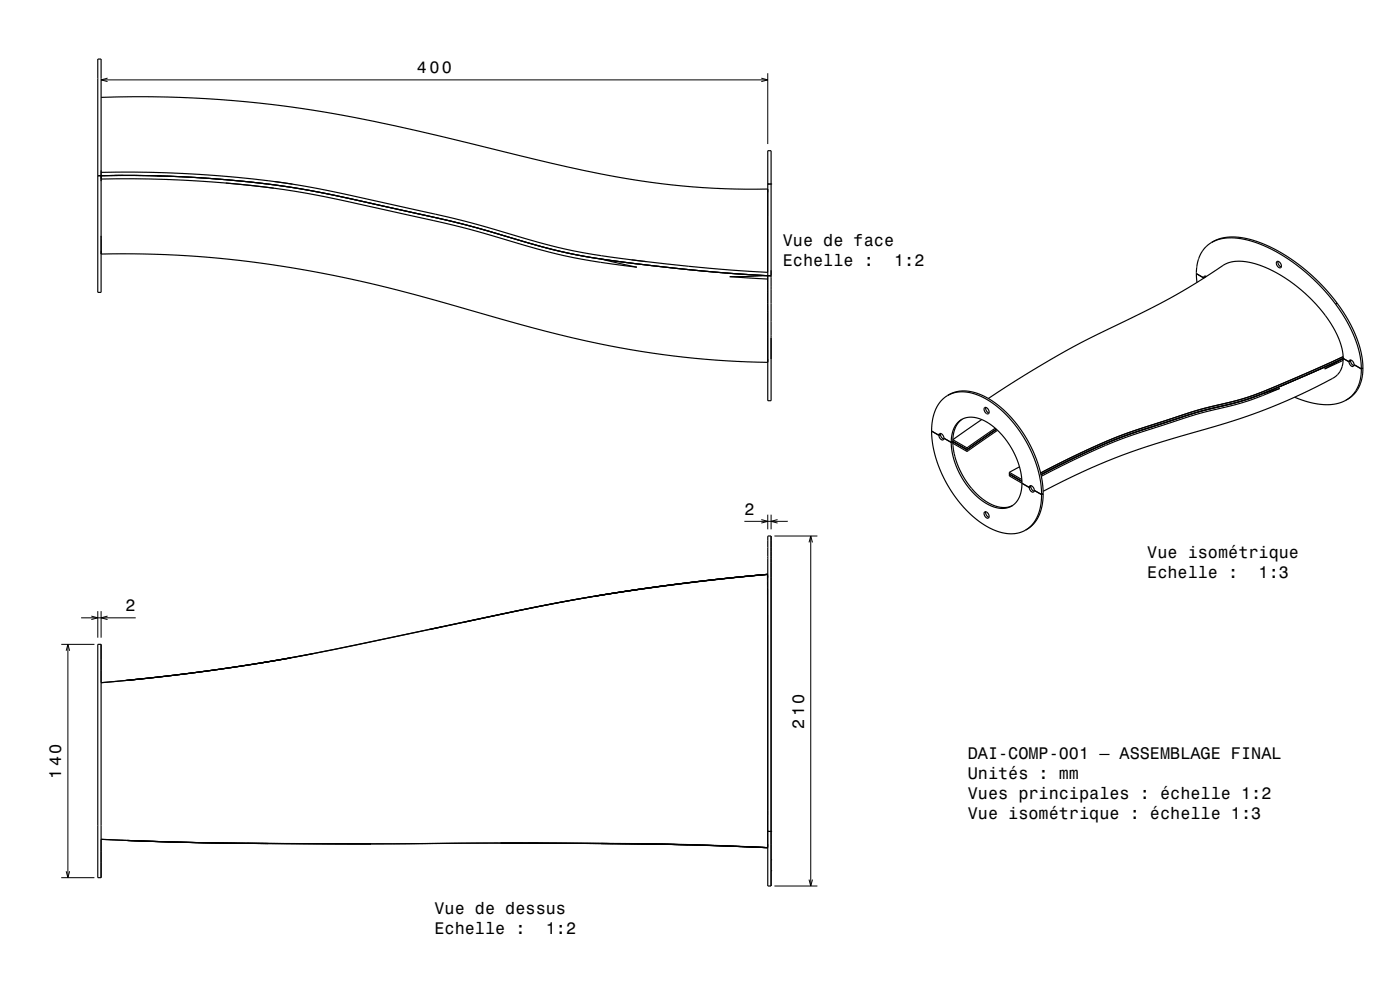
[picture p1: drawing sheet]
<svg xmlns="http://www.w3.org/2000/svg" width="420mm" height="297mm" viewBox="0 0 420 297" stroke-linecap="round" stroke-linejoin="round" font-family="sans-serif">
<g fill="none" stroke="#000" stroke-width=".3">
<path d="M30.3 24h200M32.3 23.4l-2 .6 2 .5M228.4 23.4l1.9 .6-1.9 .5M230.3 22v21.2M230.3 55.2h1M229.5 82.7h.8M401.2 91l-.5 .2M403 107.6l-.4 .2M223.3 156.4h13M228.4 155.9l1.9 .5-1.9 .5M230.3 154.4v4.4M231.3 154.4v4.4"/>
<path d="M233.3 155.9l-2 .5 2 .5M232.3 160.8h12.9M242.7 162.7l.5-1.9 .5 1.9M243.2 160.8v105M18.4 193.3h9.9M19.9 195.2l.5-1.9 .5 1.9M20.4 193.3v70M24.3 185.3h16.4M27.4 184.8l1.9 .5-1.9 .6M29.3 183.3v8M30.3 183.3v8M32.3 184.8l-2 .5 2 .6"/>
<path d="M230.3 249.4h1M18.4 263.3h9.9M19.9 261.4l.5 1.9 .5-1.9M232.3 265.8h12.9M242.7 263.9l.5 1.9 .5-1.9"/>
</g>
<g fill="none" stroke="#000" stroke-width=".35">
<path d="M29.3 17.7h1v70h-1zM30.3 29.2a347.9 347.9 0 0 1 94.4 9.9l11.3 2.7a693.2 693.2 0 0 0 53.1 12 222.8 222.8 0 0 0 41.2 2.9v1M30.3 51.7a307.5 307.5 0 0 1 80.4 8.1l13.7 3.1a388.8 388.8 0 0 1 37.5 9.9 186.1 186.1 0 0 0 31.6 5.6 518.2 518.2 0 0 0 36.8 3.3M30.3 52.7a311 311 0 0 1 85.2 9.2l11.2 2.5a396.6 396.6 0 0 1 35.5 9.5 146.7 146.7 0 0 0 18.1 3.8M30.3 52.8l.1 .9a306.3 306.3 0 0 1 79.9 8.1l13.7 3a380.6 380.6 0 0 1 37.2 9.9 180.9 180.9 0 0 0 29.9 5.5l-10.8-2.5M30.3 52.7h-1M30.5 51.7h.2M30.7 53.7h.1M37 52.6h-2.7M47.1 52.7l1.4 .1M67.7 54.9l14.4 1.5M82.4 54.5l5.3 .7"/>
<path d="M230.3 45.2h1v75h-1zM30.3 70.8l.1 5.4M30.3 75.2l.1 1M30.4 76.2a331.7 331.7 0 0 1 100 13.8l4.6 1.3a467 467 0 0 0 54.2 13.6 263.9 263.9 0 0 0 41.1 3.8M30.4 76.2h.1M180.3 77.7l2.6 .4a565.4 565.4 0 0 0 47.4 4.6M189.5 77.9l4.4 .6M230.3 64.8v16.9M363.5 72.7a14.6 14.6 0 0 1 12.4-.6 53.3 53.3 0 0 1 25.3 18.9M363.5 72.7a14.8 14.8 0 0 1 11.9-.4 53.4 53.4 0 0 1 25.3 18.9M363.5 72.7l-1.9 1.5-1.5 2.2-.9 2.5-.3 3.2M383 78.5a1.09 1.09 0 0 1 1.2 .6 1.09 1.09 0 0 1-.2 1.3 1.41 1.41 0 0 1-1-1.9z"/>
<path d="M383.4 78.4a1.53 1.53 0 0 0 1 1.7M229.5 82.7l-10.6 .3 11.3 .7M230.2 83.7h.1M230.3 84.7v2.5M230.3 87.7v2.8M230.3 91v17.6M230.3 82.7l1 .1M230.3 82.7v1M358.9 82.1l.2 2.6M358.9 82.1l2.2 1.3M361.1 83.4v.1M361.6 83.1l-.5 .3"/>
<path d="M361.6 83.1v.1M361.6 82.8v.3M361.9 82.9a.48 .48 0 0 0-.6-.1 .48 .48 0 0 0-.2 .6M397.7 94.7a41.9 41.9 0 0 0-23.1-16 10.1 10.1 0 0 0-7.7 .9 219.7 219.7 0 0 1-35.5 19.7 288.6 288.6 0 0 0-34.9 20.2M397.7 94.7h.1M397.7 94.7a24.4 24.4 0 0 1 5.3 12.3M400.7 91.2h.1M400.7 91.2a34.8 34.8 0 0 1 7.7 19.5M401.2 91h.1M401.2 91a34.8 34.8 0 0 1 7.7 19.4M230.3 107.7v.9M284.3 118.6l1.9-.7 1.9-.3 2.4 .1 2.3 .6 2.2 1 2.5 1.5 2.4 1.8 2.6 2.5 2.2 2.5 2 2.9 3 5.7 2 6.1 .6 3.1 .2 3"/>
<path d="M284.3 118.6l-2.1 1.8-1.5 2.4-.9 3-.3 3.5M284.3 118.6l1.9-.9 2.1-.4 2.2 .1 2.4 .5 2.4 1 2.5 1.5 2.4 1.8 2.4 2.2 4.1 5.2 3.3 5.8 1.3 3.5 .9 3.1 .6 3.1 .1 3M378.8 118.1l-5.2 1.9-4.9 1.3a274.7 274.7 0 0 0-33.4 10.3l-12.2 5.4-10.8 5.4M378.8 118.1l5.1-1.6-3.6 1.5a98 98 0 0 1-19.4 5.7 283.8 283.8 0 0 0-31.5 10.9l-7.6 3.5-9.4 4.8M388.4 119.2a19.6 19.6 0 0 0 14.2 1.4l1.2-.6M402.6 107.8l-5.2 2.9 5.5-2.6M402.9 107h.1M403 108.1l-.1 .1a6.1 6.1 0 0 1-3.1 5.3 182.6 182.6 0 0 1-41.9 16.3 200.2 200.2 0 0 0-45 17.6M403 108.1h-.1M403 107.6l-9 4-15.2 6.5M403 107.5l1.7 1M403 107v.5"/>
<path d="M403 107.5v.1M403 107.5v.6M404.7 108.5a.55 .55 0 0 1 .5-.6 .55 .55 0 0 1 .6 .4l.4 1.1M404.7 108.5a1.12 1.12 0 0 0 1.4 1.3l.1-.4M405.2 108.3a1.57 1.57 0 0 0 1 1.4M405.2 108.3l-.5 .2M405.2 108v.3M406.2 109.4l2.2 1.3M408.4 110.7l-.3 3.2-.9 2.5-1.5 2.2-1.9 1.4M408.9 110.4l-.3 3.2-1 2.6-1.6 2.3-2.2 1.5M408.9 110.4h.1M408.9 110.4l-.5 .3"/>
<path d="M279.5 129.3l.2 3 .5 2.9 .9 3.1 1.3 3.5 3.2 5.9 2.2 2.9 2 2.4 2.2 2.1 2.5 1.8 2.4 1.5 2.3 1 2.4 .6 2.1 .1 2.2-.3 1.7-.8M279.5 129.3l2.2 1.3M281.7 130.6a.55 .55 0 0 1 .4-.6 .55 .55 0 0 1 .7 .4l.4 1.1M281.7 130.6a1.11 1.11 0 0 0 1.4 1.3l.1-.4M282.1 130.3a1.58 1.58 0 0 0 1.1 1.4M282.1 130.3l-.4 .3M282.2 130l-.1 .3M283.2 131.5l2.2 1.2M285.8 131.9v.5M285.8 132.4l.5 4 1.3 3.7 2.1 4 2.6 3.3 3.1 2.7 2.9 1.6 3 .6 2.4-.6M285.8 132.4l.1 .6 4.2 2.4M285.8 131.9l4.3 2.5"/>
<path d="M285.8 132.4l-.4 .3M285.9 131.9h-.1M287.3 126.7l1.4-.9 1.8-.6 2.1 .1 2 .6 2.3 1.3 2.3 1.8 1.9 2.1 1.8 2.4 1.4 2.6 1.2 2.7 .8 3 .3 2.6-.1 2.4-.6 2-.9 1.7-1.3 1.2-1.5 .6-1.6 .2-2-.3-1.9-.7-2-1.2-1.9-1.6-1.8-1.9-1.7-2.4-2.5-4.8-.8-2.3-.5-2.9-.1-2.3 .3-2.1 .6-1.7zM288.7 125.7l-1.2 1.1-.8 1.4-.6 1.8-.2 1.9M290.1 134.4v1M294.5 125.9l-8.6 6M295.3 122.4a1.15 1.15 0 0 1 1.2 .5 1.15 1.15 0 0 1 0 1.3 1.33 1.33 0 0 1-1.2-1.8zM295.7 122.2a1.52 1.52 0 0 0 1 1.7M298.6 128.5l-8.5 5.9M298.9 128.8l-8.8 6.1-4.3-2.5M299.3 129.1l-9.2 6.3M295.3 153.6a1.12 1.12 0 0 1 1.2 .6 1.12 1.12 0 0 1-.1 1.3 1.37 1.37 0 0 1-1.1-1.9z"/>
<path d="M295.7 153.5a1.52 1.52 0 0 0 1 1.7M302.8 141.7l3.7 2.2M302.8 141.7v1.1l6 3.4M302.8 142.2l3.8 2.2M305.8 140l-3 1.7M308.8 146.2a.55 .55 0 0 1 .4-.6 .55 .55 0 0 1 .7 .5l.4 1M308.8 146.2a1.11 1.11 0 0 0 1.4 1.3l.1-.4M309.2 146a1.57 1.57 0 0 0 1.1 1.4M309.2 146l-.4 .2M309.3 145.7l-.1 .3M310.3 147.1l2.2 1.3M312.2 141.9l8.7-4.4a170.9 170.9 0 0 1 30.1-11.7l11.6-3.6a92.1 92.1 0 0 0 22.4-7.3l18-7.9-14.8 6.6a108.6 108.6 0 0 1-27 8.9 310 310 0 0 0-31.5 10.9l-7.9 3.7z"/>
<path d="M312.5 148.4l-.3 3.5-1 3.1-1.5 2.4-2.1 1.6M312.9 148.1l-.3 3.7-1.1 3.3-1.6 2.2-2.3 1.7M312.9 148.1l-.4 .3M187.3 177.4l-7.4 1.2a812.3 812.3 0 0 0-47.4 9.5M187.3 177.4l-8.8 1.5M191.6 176.8l-4.3 .6M191.6 176.8a752.1 752.1 0 0 0-59.1 11.3M191.6 176.8a650.2 650.2 0 0 0-52.2 9.8M203.4 175.2l-9.9 1.3a596.7 596.7 0 0 0-41.3 7.3l-38.3 8.2a624.4 624.4 0 0 1-75.1 12M228.5 172.5a687.9 687.9 0 0 0-36.9 4.3M228.5 172.5l-20 2.1-20.9 2.8 4-.6M230.2 172.3l-13.2 1.3a755.3 755.3 0 0 0-38.5 5.3"/>
<path d="M230.2 172.3l.1 70.7M230.2 172.3l-20.6 2.1-18 2.4M230.2 172.3l-1.7 .2M230.2 172.3l.1 1M230.3 172.3l-17.9 1.8M230.3 172.3h.1M230.3 172.3a692.8 692.8 0 0 0-40.7 4.8l-11.1 1.8M230.3 160.8h1v105h-1zM29.3 193.3h1v70h-1zM80.7 198.5l6.5-1.1a614.4 614.4 0 0 1-38.5 5.6l-18.4 1.8 7.6-.7M80.7 198.5a631 631 0 0 1-42.8 5.6M80.7 198.5a629.9 629.9 0 0 1-42.8 5.6"/>
<path d="M132.5 188.1l-32.1 6.7-19.8 3.7a622.4 622.4 0 0 1-43.1 5.7M132.5 188.1l-3.8 .8M43 203.6l-5.1 .5M38.1 252.1l.2 .1M38.2 252.1l17.9 .6 24.2 .4M38.3 252.2l-8-.4 29.3 1a2993.9 2993.9 0 0 0 88.2 .1l15.1 .1a1275.4 1275.4 0 0 1 67.4 1.3M38.3 252.2l21.4 .6 20.7 .3M38.3 252.2l23.1 .6 18.9 .3M38.3 252.2l21.3 .6 20.8 .3M74.1 253l6.2 .1M80.3 253.1l31 .1M80.4 253.1h40.3a1974.3 1974.3 0 0 1 109.6 1.2h-.1"/>
<path d="M150.1 252.9l33.8 .2M150.3 252.9l30 .2zM158.4 252.9l3.1 .1M180.3 253.1l26.2 .3 23.8 .9M180.3 253.1l27.2 .4 22 .8M225 254.1l5.2 .2M230.3 243v11.3M230.3 253.3v1"/>
</g>
<g font-size="5">
<text x="125.1" y="22">400</text>
<text x="234.8" y="73.8">Vue de face</text>
<text x="234.8" y="79.9">Echelle :</text>
<text x="268.2" y="79.9">1:2</text>
<text x="223.3" y="154.4">2</text>
<text x="344.2" y="167.3">Vue isométrique</text>
<text x="344.2" y="173.4">Echelle :</text>
<text x="377.6" y="173.4">1:3</text>
<text x="37.7" y="183.3">2</text>
<text x="241.2" y="218.6" transform="rotate(-90 241.2 218.6)">210</text>
<text x="290.3" y="227.6">DAI-COMP-001 — ASSEMBLAGE FINAL</text>
<text x="18.4" y="233.6" transform="rotate(-90 18.4 233.6)">140</text>
<text x="290.3" y="233.6">Unités : mm</text>
<text x="290.3" y="239.7">Vues principales : échelle 1:2</text>
<text x="290.3" y="245.7">Vue isométrique : échelle 1:3</text>
<text x="130.3" y="274.2">Vue de dessus</text>
<text x="130.3" y="280.2">Echelle :</text>
<text x="163.7" y="280.2">1:2</text>
</g>
</svg>
